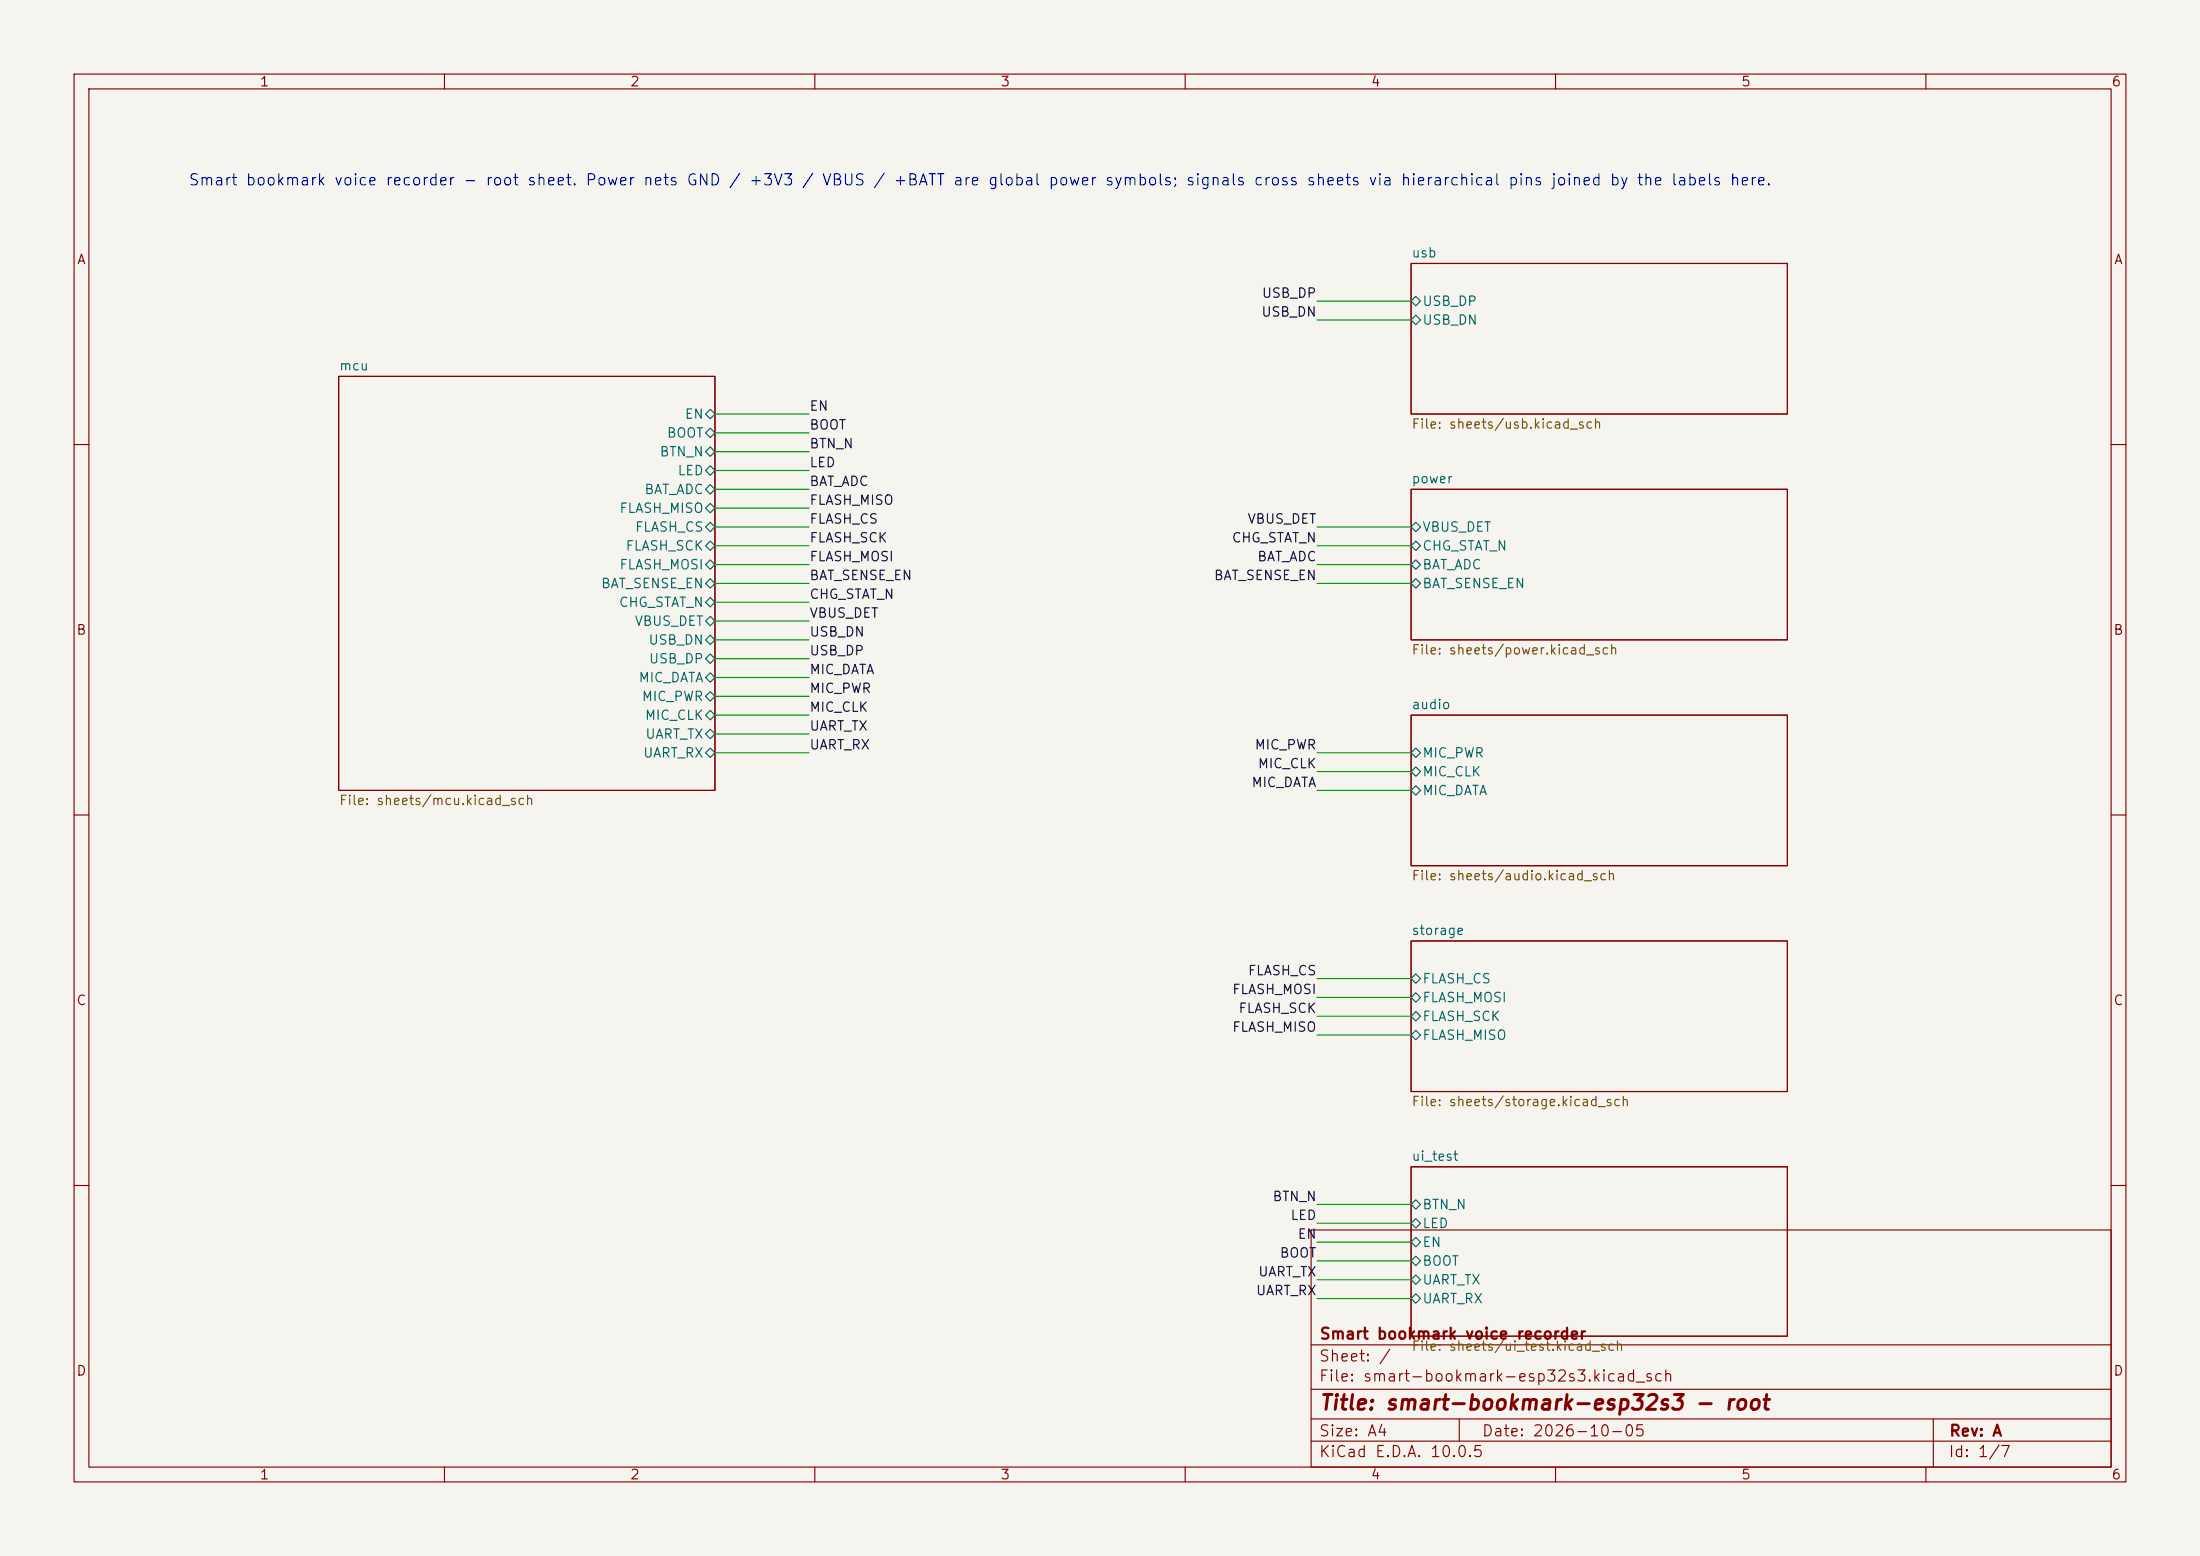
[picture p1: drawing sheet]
(kicad_sch
 (version 20260306)
 (generator "eeschema")
 (generator_version "10.0")
 (paper "A4")
 (title_block (title "smart-bookmark-esp32s3 - root") (date "2026-10-05") (rev "A") (company "Smart bookmark voice recorder"))
 (lib_symbols)
 (wire (pts (xy 96.52 55.88) (xy 109.22 55.88)) (stroke (width 0) (type default)))
 (label "EN" (at 109.22 55.88 0) (effects (font (size 1.27 1.27)) (justify left bottom)))
 (wire (pts (xy 96.52 58.42) (xy 109.22 58.42)) (stroke (width 0) (type default)))
 (label "BOOT" (at 109.22 58.42 0) (effects (font (size 1.27 1.27)) (justify left bottom)))
 (wire (pts (xy 96.52 60.96) (xy 109.22 60.96)) (stroke (width 0) (type default)))
 (label "BTN_N" (at 109.22 60.96 0) (effects (font (size 1.27 1.27)) (justify left bottom)))
 (wire (pts (xy 96.52 63.5) (xy 109.22 63.5)) (stroke (width 0) (type default)))
 (label "LED" (at 109.22 63.5 0) (effects (font (size 1.27 1.27)) (justify left bottom)))
 (wire (pts (xy 96.52 66.04) (xy 109.22 66.04)) (stroke (width 0) (type default)))
 (label "BAT_ADC" (at 109.22 66.04 0) (effects (font (size 1.27 1.27)) (justify left bottom)))
 (wire (pts (xy 96.52 68.58) (xy 109.22 68.58)) (stroke (width 0) (type default)))
 (label "FLASH_MISO" (at 109.22 68.58 0) (effects (font (size 1.27 1.27)) (justify left bottom)))
 (wire (pts (xy 96.52 71.12) (xy 109.22 71.12)) (stroke (width 0) (type default)))
 (label "FLASH_CS" (at 109.22 71.12 0) (effects (font (size 1.27 1.27)) (justify left bottom)))
 (wire (pts (xy 96.52 73.66) (xy 109.22 73.66)) (stroke (width 0) (type default)))
 (label "FLASH_SCK" (at 109.22 73.66 0) (effects (font (size 1.27 1.27)) (justify left bottom)))
 (wire (pts (xy 96.52 76.2) (xy 109.22 76.2)) (stroke (width 0) (type default)))
 (label "FLASH_MOSI" (at 109.22 76.2 0) (effects (font (size 1.27 1.27)) (justify left bottom)))
 (wire (pts (xy 96.52 78.74) (xy 109.22 78.74)) (stroke (width 0) (type default)))
 (label "BAT_SENSE_EN" (at 109.22 78.74 0) (effects (font (size 1.27 1.27)) (justify left bottom)))
 (wire (pts (xy 96.52 81.28) (xy 109.22 81.28)) (stroke (width 0) (type default)))
 (label "CHG_STAT_N" (at 109.22 81.28 0) (effects (font (size 1.27 1.27)) (justify left bottom)))
 (wire (pts (xy 96.52 83.82) (xy 109.22 83.82)) (stroke (width 0) (type default)))
 (label "VBUS_DET" (at 109.22 83.82 0) (effects (font (size 1.27 1.27)) (justify left bottom)))
 (wire (pts (xy 96.52 86.36) (xy 109.22 86.36)) (stroke (width 0) (type default)))
 (label "USB_DN" (at 109.22 86.36 0) (effects (font (size 1.27 1.27)) (justify left bottom)))
 (wire (pts (xy 96.52 88.9) (xy 109.22 88.9)) (stroke (width 0) (type default)))
 (label "USB_DP" (at 109.22 88.9 0) (effects (font (size 1.27 1.27)) (justify left bottom)))
 (wire (pts (xy 96.52 91.44) (xy 109.22 91.44)) (stroke (width 0) (type default)))
 (label "MIC_DATA" (at 109.22 91.44 0) (effects (font (size 1.27 1.27)) (justify left bottom)))
 (wire (pts (xy 96.52 93.98) (xy 109.22 93.98)) (stroke (width 0) (type default)))
 (label "MIC_PWR" (at 109.22 93.98 0) (effects (font (size 1.27 1.27)) (justify left bottom)))
 (wire (pts (xy 96.52 96.52) (xy 109.22 96.52)) (stroke (width 0) (type default)))
 (label "MIC_CLK" (at 109.22 96.52 0) (effects (font (size 1.27 1.27)) (justify left bottom)))
 (wire (pts (xy 96.52 99.06) (xy 109.22 99.06)) (stroke (width 0) (type default)))
 (label "UART_TX" (at 109.22 99.06 0) (effects (font (size 1.27 1.27)) (justify left bottom)))
 (wire (pts (xy 96.52 101.6) (xy 109.22 101.6)) (stroke (width 0) (type default)))
 (label "UART_RX" (at 109.22 101.6 0) (effects (font (size 1.27 1.27)) (justify left bottom)))
 (sheet (at 45.72 50.8) (size 50.8 55.88) (exclude_from_sim no) (in_bom yes) (on_board yes) (dnp no) (fields_autoplaced yes)
  (stroke (width 0.1524) (type solid)) (fill (color 0 0 0 0))
  (property "Sheetname" "mcu" (at 45.72 50.09 0) (show_name no) (do_not_autoplace no) (effects (font (size 1.27 1.27)) (justify left bottom)))
  (property "Sheetfile" "sheets/mcu.kicad_sch" (at 45.72 107.27 0) (show_name no) (do_not_autoplace no) (effects (font (size 1.27 1.27)) (justify left top)))
  (pin "EN" bidirectional (at 96.52 55.88 0) (effects (font (size 1.27 1.27)) (justify right)))
  (pin "BOOT" bidirectional (at 96.52 58.42 0) (effects (font (size 1.27 1.27)) (justify right)))
  (pin "BTN_N" bidirectional (at 96.52 60.96 0) (effects (font (size 1.27 1.27)) (justify right)))
  (pin "LED" bidirectional (at 96.52 63.5 0) (effects (font (size 1.27 1.27)) (justify right)))
  (pin "BAT_ADC" bidirectional (at 96.52 66.04 0) (effects (font (size 1.27 1.27)) (justify right)))
  (pin "FLASH_MISO" bidirectional (at 96.52 68.58 0) (effects (font (size 1.27 1.27)) (justify right)))
  (pin "FLASH_CS" bidirectional (at 96.52 71.12 0) (effects (font (size 1.27 1.27)) (justify right)))
  (pin "FLASH_SCK" bidirectional (at 96.52 73.66 0) (effects (font (size 1.27 1.27)) (justify right)))
  (pin "FLASH_MOSI" bidirectional (at 96.52 76.2 0) (effects (font (size 1.27 1.27)) (justify right)))
  (pin "BAT_SENSE_EN" bidirectional (at 96.52 78.74 0) (effects (font (size 1.27 1.27)) (justify right)))
  (pin "CHG_STAT_N" bidirectional (at 96.52 81.28 0) (effects (font (size 1.27 1.27)) (justify right)))
  (pin "VBUS_DET" bidirectional (at 96.52 83.82 0) (effects (font (size 1.27 1.27)) (justify right)))
  (pin "USB_DN" bidirectional (at 96.52 86.36 0) (effects (font (size 1.27 1.27)) (justify right)))
  (pin "USB_DP" bidirectional (at 96.52 88.9 0) (effects (font (size 1.27 1.27)) (justify right)))
  (pin "MIC_DATA" bidirectional (at 96.52 91.44 0) (effects (font (size 1.27 1.27)) (justify right)))
  (pin "MIC_PWR" bidirectional (at 96.52 93.98 0) (effects (font (size 1.27 1.27)) (justify right)))
  (pin "MIC_CLK" bidirectional (at 96.52 96.52 0) (effects (font (size 1.27 1.27)) (justify right)))
  (pin "UART_TX" bidirectional (at 96.52 99.06 0) (effects (font (size 1.27 1.27)) (justify right)))
  (pin "UART_RX" bidirectional (at 96.52 101.6 0) (effects (font (size 1.27 1.27)) (justify right))))
 (wire (pts (xy 190.5 40.64) (xy 177.8 40.64)) (stroke (width 0) (type default)))
 (label "USB_DP" (at 177.8 40.64 180) (effects (font (size 1.27 1.27)) (justify right bottom)))
 (wire (pts (xy 190.5 43.18) (xy 177.8 43.18)) (stroke (width 0) (type default)))
 (label "USB_DN" (at 177.8 43.18 180) (effects (font (size 1.27 1.27)) (justify right bottom)))
 (sheet (at 190.5 35.56) (size 50.8 20.32) (exclude_from_sim no) (in_bom yes) (on_board yes) (dnp no) (fields_autoplaced yes)
  (stroke (width 0.1524) (type solid)) (fill (color 0 0 0 0))
  (property "Sheetname" "usb" (at 190.5 34.85 0) (show_name no) (do_not_autoplace no) (effects (font (size 1.27 1.27)) (justify left bottom)))
  (property "Sheetfile" "sheets/usb.kicad_sch" (at 190.5 56.47 0) (show_name no) (do_not_autoplace no) (effects (font (size 1.27 1.27)) (justify left top)))
  (pin "USB_DP" bidirectional (at 190.5 40.64 180) (effects (font (size 1.27 1.27)) (justify left)))
  (pin "USB_DN" bidirectional (at 190.5 43.18 180) (effects (font (size 1.27 1.27)) (justify left))))
 (wire (pts (xy 190.5 71.12) (xy 177.8 71.12)) (stroke (width 0) (type default)))
 (label "VBUS_DET" (at 177.8 71.12 180) (effects (font (size 1.27 1.27)) (justify right bottom)))
 (wire (pts (xy 190.5 73.66) (xy 177.8 73.66)) (stroke (width 0) (type default)))
 (label "CHG_STAT_N" (at 177.8 73.66 180) (effects (font (size 1.27 1.27)) (justify right bottom)))
 (wire (pts (xy 190.5 76.2) (xy 177.8 76.2)) (stroke (width 0) (type default)))
 (label "BAT_ADC" (at 177.8 76.2 180) (effects (font (size 1.27 1.27)) (justify right bottom)))
 (wire (pts (xy 190.5 78.74) (xy 177.8 78.74)) (stroke (width 0) (type default)))
 (label "BAT_SENSE_EN" (at 177.8 78.74 180) (effects (font (size 1.27 1.27)) (justify right bottom)))
 (sheet (at 190.5 66.04) (size 50.8 20.32) (exclude_from_sim no) (in_bom yes) (on_board yes) (dnp no) (fields_autoplaced yes)
  (stroke (width 0.1524) (type solid)) (fill (color 0 0 0 0))
  (property "Sheetname" "power" (at 190.5 65.33 0) (show_name no) (do_not_autoplace no) (effects (font (size 1.27 1.27)) (justify left bottom)))
  (property "Sheetfile" "sheets/power.kicad_sch" (at 190.5 86.95 0) (show_name no) (do_not_autoplace no) (effects (font (size 1.27 1.27)) (justify left top)))
  (pin "VBUS_DET" bidirectional (at 190.5 71.12 180) (effects (font (size 1.27 1.27)) (justify left)))
  (pin "CHG_STAT_N" bidirectional (at 190.5 73.66 180) (effects (font (size 1.27 1.27)) (justify left)))
  (pin "BAT_ADC" bidirectional (at 190.5 76.2 180) (effects (font (size 1.27 1.27)) (justify left)))
  (pin "BAT_SENSE_EN" bidirectional (at 190.5 78.74 180) (effects (font (size 1.27 1.27)) (justify left))))
 (wire (pts (xy 190.5 101.6) (xy 177.8 101.6)) (stroke (width 0) (type default)))
 (label "MIC_PWR" (at 177.8 101.6 180) (effects (font (size 1.27 1.27)) (justify right bottom)))
 (wire (pts (xy 190.5 104.14) (xy 177.8 104.14)) (stroke (width 0) (type default)))
 (label "MIC_CLK" (at 177.8 104.14 180) (effects (font (size 1.27 1.27)) (justify right bottom)))
 (wire (pts (xy 190.5 106.68) (xy 177.8 106.68)) (stroke (width 0) (type default)))
 (label "MIC_DATA" (at 177.8 106.68 180) (effects (font (size 1.27 1.27)) (justify right bottom)))
 (sheet (at 190.5 96.52) (size 50.8 20.32) (exclude_from_sim no) (in_bom yes) (on_board yes) (dnp no) (fields_autoplaced yes)
  (stroke (width 0.1524) (type solid)) (fill (color 0 0 0 0))
  (property "Sheetname" "audio" (at 190.5 95.81 0) (show_name no) (do_not_autoplace no) (effects (font (size 1.27 1.27)) (justify left bottom)))
  (property "Sheetfile" "sheets/audio.kicad_sch" (at 190.5 117.43 0) (show_name no) (do_not_autoplace no) (effects (font (size 1.27 1.27)) (justify left top)))
  (pin "MIC_PWR" bidirectional (at 190.5 101.6 180) (effects (font (size 1.27 1.27)) (justify left)))
  (pin "MIC_CLK" bidirectional (at 190.5 104.14 180) (effects (font (size 1.27 1.27)) (justify left)))
  (pin "MIC_DATA" bidirectional (at 190.5 106.68 180) (effects (font (size 1.27 1.27)) (justify left))))
 (wire (pts (xy 190.5 132.08) (xy 177.8 132.08)) (stroke (width 0) (type default)))
 (label "FLASH_CS" (at 177.8 132.08 180) (effects (font (size 1.27 1.27)) (justify right bottom)))
 (wire (pts (xy 190.5 134.62) (xy 177.8 134.62)) (stroke (width 0) (type default)))
 (label "FLASH_MOSI" (at 177.8 134.62 180) (effects (font (size 1.27 1.27)) (justify right bottom)))
 (wire (pts (xy 190.5 137.16) (xy 177.8 137.16)) (stroke (width 0) (type default)))
 (label "FLASH_SCK" (at 177.8 137.16 180) (effects (font (size 1.27 1.27)) (justify right bottom)))
 (wire (pts (xy 190.5 139.7) (xy 177.8 139.7)) (stroke (width 0) (type default)))
 (label "FLASH_MISO" (at 177.8 139.7 180) (effects (font (size 1.27 1.27)) (justify right bottom)))
 (sheet (at 190.5 127) (size 50.8 20.32) (exclude_from_sim no) (in_bom yes) (on_board yes) (dnp no) (fields_autoplaced yes)
  (stroke (width 0.1524) (type solid)) (fill (color 0 0 0 0))
  (property "Sheetname" "storage" (at 190.5 126.29 0) (show_name no) (do_not_autoplace no) (effects (font (size 1.27 1.27)) (justify left bottom)))
  (property "Sheetfile" "sheets/storage.kicad_sch" (at 190.5 147.91 0) (show_name no) (do_not_autoplace no) (effects (font (size 1.27 1.27)) (justify left top)))
  (pin "FLASH_CS" bidirectional (at 190.5 132.08 180) (effects (font (size 1.27 1.27)) (justify left)))
  (pin "FLASH_MOSI" bidirectional (at 190.5 134.62 180) (effects (font (size 1.27 1.27)) (justify left)))
  (pin "FLASH_SCK" bidirectional (at 190.5 137.16 180) (effects (font (size 1.27 1.27)) (justify left)))
  (pin "FLASH_MISO" bidirectional (at 190.5 139.7 180) (effects (font (size 1.27 1.27)) (justify left))))
 (wire (pts (xy 190.5 162.56) (xy 177.8 162.56)) (stroke (width 0) (type default)))
 (label "BTN_N" (at 177.8 162.56 180) (effects (font (size 1.27 1.27)) (justify right bottom)))
 (wire (pts (xy 190.5 165.1) (xy 177.8 165.1)) (stroke (width 0) (type default)))
 (label "LED" (at 177.8 165.1 180) (effects (font (size 1.27 1.27)) (justify right bottom)))
 (wire (pts (xy 190.5 167.64) (xy 177.8 167.64)) (stroke (width 0) (type default)))
 (label "EN" (at 177.8 167.64 180) (effects (font (size 1.27 1.27)) (justify right bottom)))
 (wire (pts (xy 190.5 170.18) (xy 177.8 170.18)) (stroke (width 0) (type default)))
 (label "BOOT" (at 177.8 170.18 180) (effects (font (size 1.27 1.27)) (justify right bottom)))
 (wire (pts (xy 190.5 172.72) (xy 177.8 172.72)) (stroke (width 0) (type default)))
 (label "UART_TX" (at 177.8 172.72 180) (effects (font (size 1.27 1.27)) (justify right bottom)))
 (wire (pts (xy 190.5 175.26) (xy 177.8 175.26)) (stroke (width 0) (type default)))
 (label "UART_RX" (at 177.8 175.26 180) (effects (font (size 1.27 1.27)) (justify right bottom)))
 (sheet (at 190.5 157.48) (size 50.8 22.86) (exclude_from_sim no) (in_bom yes) (on_board yes) (dnp no) (fields_autoplaced yes)
  (stroke (width 0.1524) (type solid)) (fill (color 0 0 0 0))
  (property "Sheetname" "ui_test" (at 190.5 156.77 0) (show_name no) (do_not_autoplace no) (effects (font (size 1.27 1.27)) (justify left bottom)))
  (property "Sheetfile" "sheets/ui_test.kicad_sch" (at 190.5 180.93 0) (show_name no) (do_not_autoplace no) (effects (font (size 1.27 1.27)) (justify left top)))
  (pin "BTN_N" bidirectional (at 190.5 162.56 180) (effects (font (size 1.27 1.27)) (justify left)))
  (pin "LED" bidirectional (at 190.5 165.1 180) (effects (font (size 1.27 1.27)) (justify left)))
  (pin "EN" bidirectional (at 190.5 167.64 180) (effects (font (size 1.27 1.27)) (justify left)))
  (pin "BOOT" bidirectional (at 190.5 170.18 180) (effects (font (size 1.27 1.27)) (justify left)))
  (pin "UART_TX" bidirectional (at 190.5 172.72 180) (effects (font (size 1.27 1.27)) (justify left)))
  (pin "UART_RX" bidirectional (at 190.5 175.26 180) (effects (font (size 1.27 1.27)) (justify left))))
 (text "Smart bookmark voice recorder - root sheet. Power nets GND / +3V3 / VBUS / +BATT are global power symbols; signals cross sheets via hierarchical pins joined by the labels here." (exclude_from_sim no) (at 25.4 25.4 0) (effects (font (size 1.5 1.5)) (justify left bottom)))
 (sheet_instances (path "" (page "1")))
 (embedded_fonts no))
